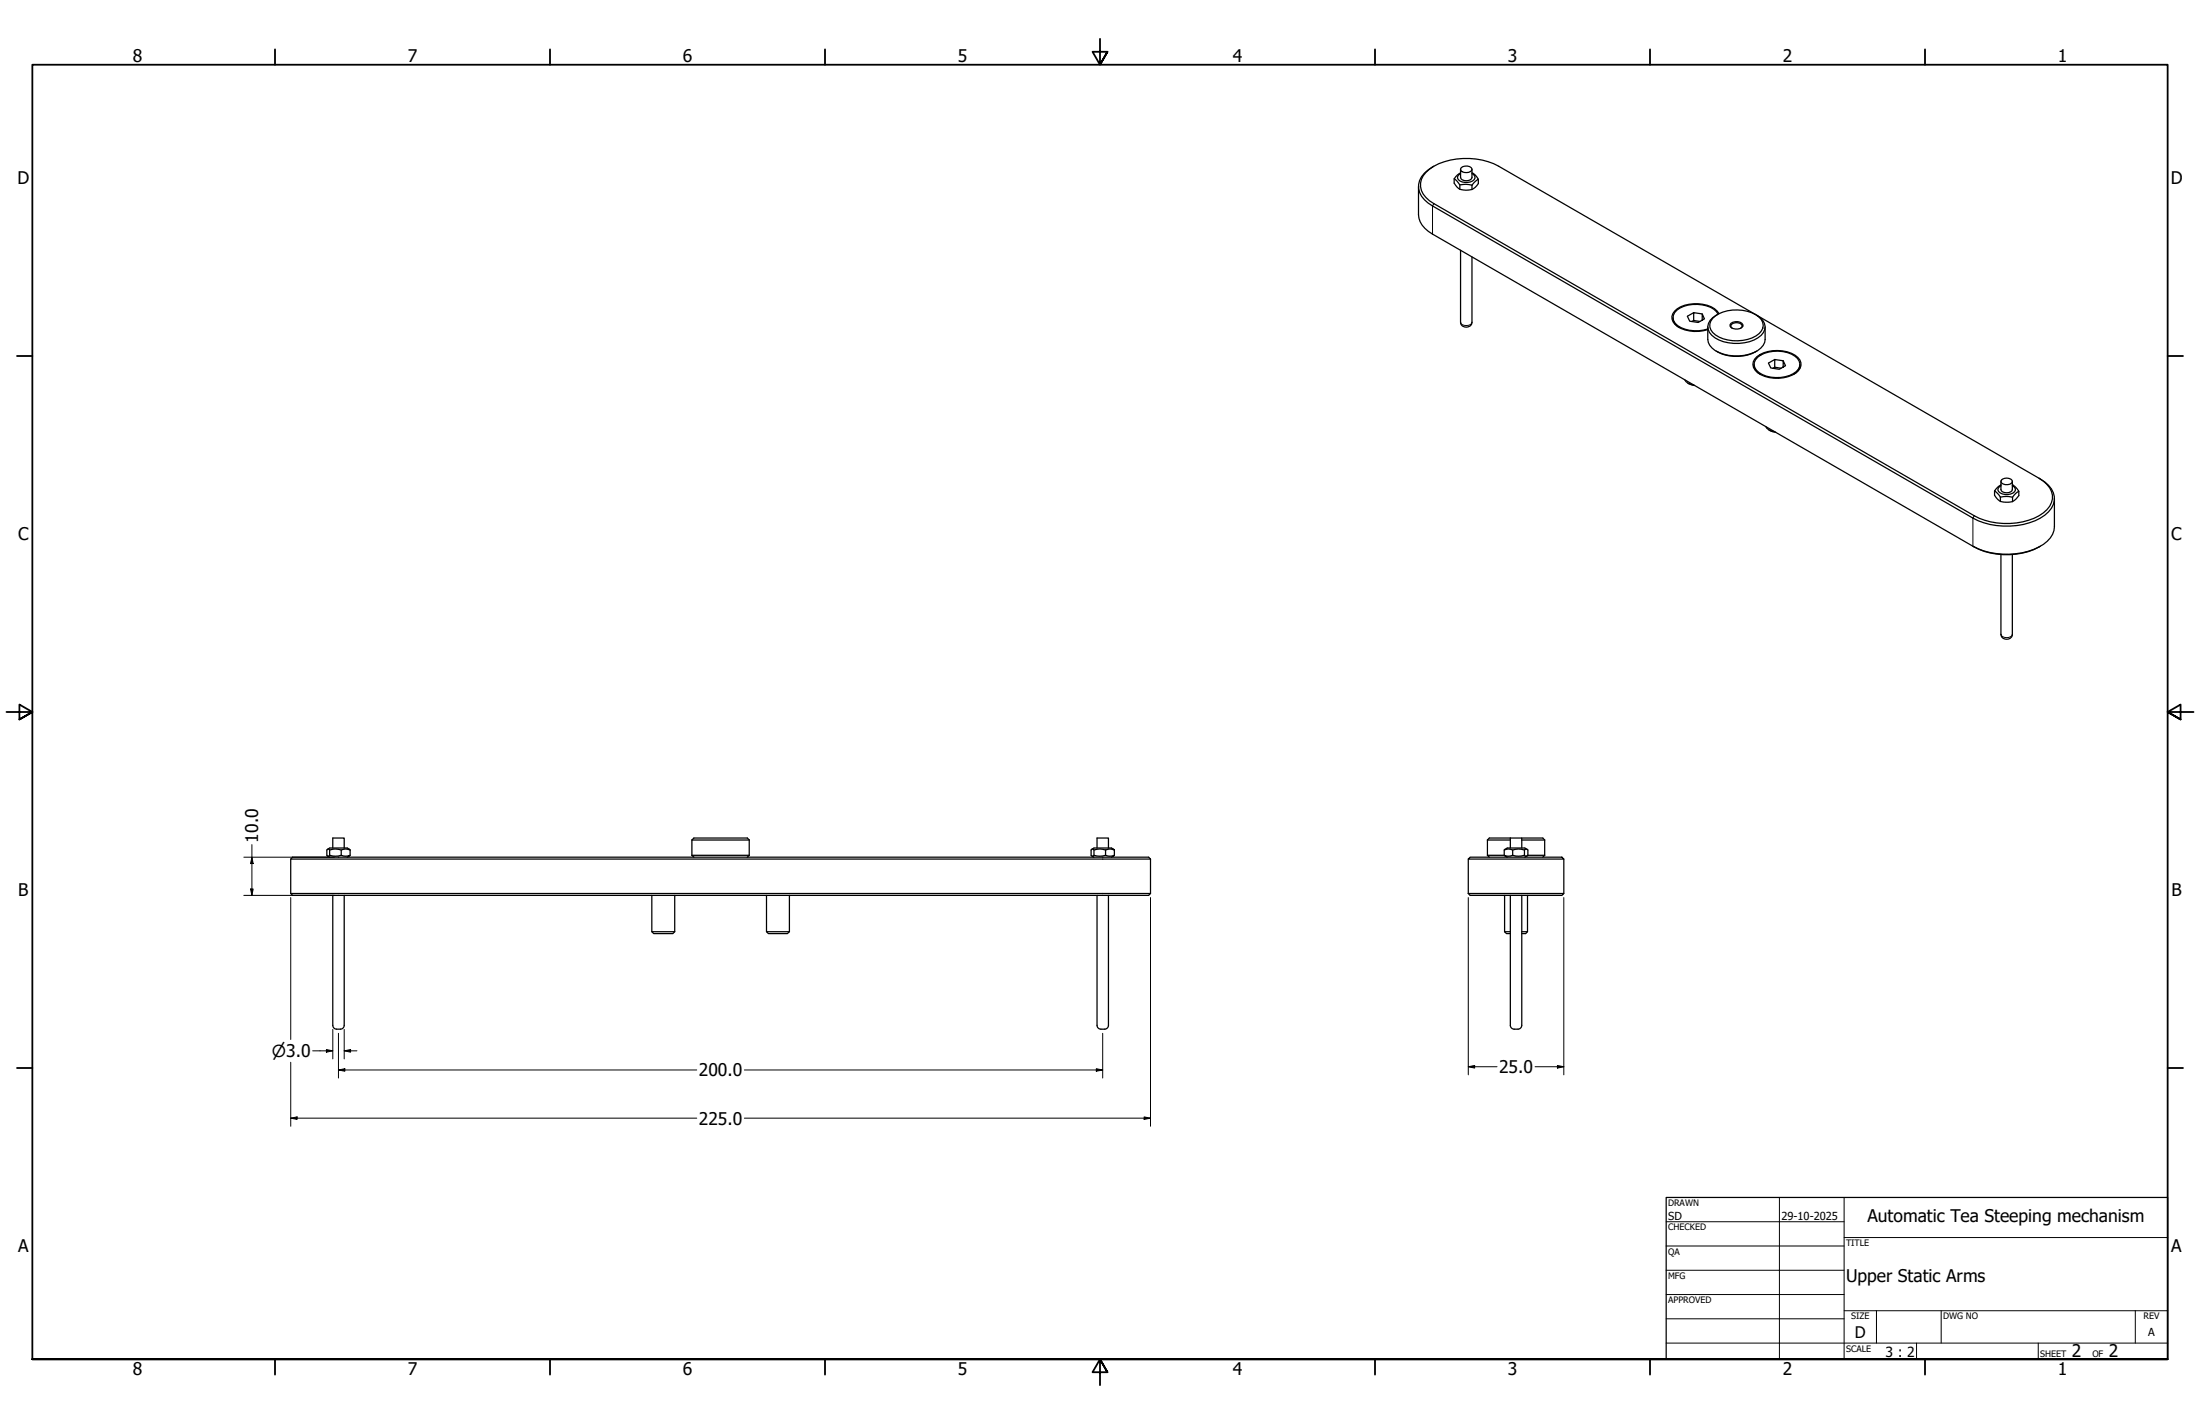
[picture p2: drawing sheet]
<svg xmlns="http://www.w3.org/2000/svg" width="864mm" height="559mm" viewBox="0 0 864 559" stroke-linecap="round" stroke-linejoin="round" font-family="sans-serif">
<!-- layer: Visible (ANSI) -->
<g fill="none" stroke="#000" stroke-width=".49">
<path d="M556.8 73.2v11a9.3 9.3 0 0 0 5.5 7.7l212.2 122.4a27.9 27.9 0 0 0 26.4 0M562.9 65.2a9.7 9.7 0 0 0-6 8.7 9.3 9.3 0 0 0 5.4 6.9l212.2 122.5a28.6 28.6 0 0 0 28.2-1.2 7.5 7.5 0 0 0 0-12.9l-2.3-1.5M570.8 70.2a4.1 4.1 0 0 0 4.6 4.4 4.9 4.9 0 0 0 4.9-2.6v-1.7M573.1 72.6v1.7M573.3 69.6a2.54 2.54 0 0 0 4.5 0M573.3 68.1l-1.1 1.1a1.9 1.9 0 0 0 1.8 2.2 4.1 4.1 0 0 0 5-1.5l-.4-1.3-.8-.5M573.3 67.8l-1.2 .9-1.3 1.5 1.1 .8 1.2 1.6a9.6 9.6 0 0 1 4.7 .1M573.3 66.4v3.2M573.6 65.8a2.9 2.9 0 0 1 4.2 .5 2.55 2.55 0 0 1-4.4 .6zM577.8 67.8l1.4 1 1.1 1.5-2.5 2.4M577.8 66.4v3.2M577.8 72.7v1.7"/>
<path d="M573.3 98.2v28.3a2.27 2.27 0 0 0 2.3 1.9 2.27 2.27 0 0 0 2.2-1.9v-25.7M656.7 124.6a4.2 4.2 0 0 0 2.5 4M664.8 122.7l-2.4 1.4 .9 1.9 3.3 .5 2.5-1.4-.9-1.9v2.5M664.8 125.8l2.5 .4M668.2 123.2l-3.4-.5v3.1l-.7 .4M670.4 128.3v4.9a7.3 7.3 0 0 0 6.2 5.8 16.3 16.3 0 0 0 14.6-2.4l1.5-2.2 .2-6.1M672.3 125a14.8 14.8 0 0 1 15.4-2.3 6.3 6.3 0 0 1 4.4 4.9 6.9 6.9 0 0 1-6 5.6 14.9 14.9 0 0 1-13.8-2.7 3.9 3.9 0 0 1 0-5.5zM673.7 137.8a16.3 16.3 0 0 0 15.9 0M674.2 123.4a5.5 5.5 0 0 0-3.7 5.9 9.4 9.4 0 0 0 8 5.2 14.1 14.1 0 0 0 13.7-4 4.8 4.8 0 0 0-2.6-6.8M674.4 123.3a9.2 9.2 0 0 0-8.1-3.8 10.6 10.6 0 0 0-8.9 3.2 4 4 0 0 0 2.5 5.9 14.8 14.8 0 0 0 10.5 .5M674.8 123.1a9.5 9.5 0 0 0-8.1-3.9 11 11 0 0 0-10 3.9 3.8 3.8 0 0 0 1.8 5 14.4 14.4 0 0 0 11.9 1.3M679.5 126.9a3.4 3.4 0 0 1 4.6 .5 2.54 2.54 0 0 1-3.8 1.5l-1.2-.9z"/>
<path d="M679.9 128.8l-.5-1a2.7 2.7 0 0 1 4.5 0l-.6 1M689.6 123.7l-101.3-58.5a27.3 27.3 0 0 0-27.1 1.2 7.2 7.2 0 0 0 0 12.4l213.8 123.6a27.3 27.3 0 0 0 27.1-1.1 7.2 7.2 0 0 0 0-12.5l-1.7-1.1M689.6 123.7l110.8 64M689.6 140a13.9 13.9 0 0 1 16.1 .2 3.8 3.8 0 0 1-.8 6.2 14.2 14.2 0 0 1-15-.2 3.7 3.7 0 0 1-.3-6.2zM661.3 149a4 4 0 0 0 3.5 2.1M662.6 150.4l2.6 .9M688.6 143a4.1 4.1 0 0 0 2.4 3.9M690 140.2a12.9 12.9 0 0 1 15.6 .4 3.7 3.7 0 0 1-1.7 6 13.2 13.2 0 0 1-14.4-1.3 3.4 3.4 0 0 1 .5-5.1zM696.7 141.1l-2.5 1.4 .9 1.9 3.3 .5 2.5-1.4-.9-1.9v2.4M696.7 144.1l2.5 .4M700 141.6l-3.3-.5v3l-.8 .4M706.5 143a3.9 3.9 0 0 1-2.4 3.9"/>
<path d="M693.1 167.4a4.1 4.1 0 0 0 3.6 2M694.4 168.7l1.5 .7 1.1 .2M783 192.7a4 4 0 0 0 3.5 4.3 5 5 0 0 0 6-2.5v-1.7M785.2 195.1v1.7M785.5 188.9v3.2a2.57 2.57 0 0 0 4.4 0v-3.2M785.5 190.6l-1.2 1.1a1.89 1.89 0 0 0 1.8 2.2 4.1 4.1 0 0 0 5-1.6l-.4-1.2-.8-.5M785.5 190.3l-1.3 .9-1.2 1.5 2.2 2.4M786.1 188a2.53 2.53 0 0 1 3.8 1.1 2.75 2.75 0 0 1-4.4-.1zM789.9 190.3l1.4 1 1.2 1.5-1.3 .8-1.2 1.5a9.6 9.6 0 0 0-4.8 0M790 195.1v1.7M806.4 195.7v11a9.6 9.6 0 0 1-6.1 8 29.5 29.5 0 0 1-25.8-.4M785.5 217.6v31.3a2.26 2.26 0 0 0 2.2 2 2.26 2.26 0 0 0 2.2-2v-31.3"/>
<path d="M114.1 337.1h337.5M128.6 333.2l.8-.4h6.9l1.1 .8M128.6 335.9l.8 .5M129.4 333.6v2M130.6 332.8v-3.9h4.5v3.9M133.9 333.6v2M137.4 333.6a4.1 4.1 0 0 0-3.5 0 6.9 6.9 0 0 0-4.5 0l-.6-.4-.5 .4v2l.5 .4 .6-.4a7.5 7.5 0 0 0 4.5 0 4.5 4.5 0 0 0 3.5 0l-1.1 .8M137.4 333.6v2M271.6 329.6l.8-.7h21l.7 .7M271.6 335.6h22.5M271.6 329.6h22.5M271.6 335.6l.8 .8"/>
<path d="M271.6 329.6v6M294.1 335.6l-.7 .8M294.1 329.6v6M428.6 333.2l.8-.4h6.9l1.1 .8a4 4 0 0 0-3.4 0M428.6 335.9l.8 .5M429.4 333.6v2M430.6 332.8v-3.9h4.5v3.9M434 333.6a6.9 6.9 0 0 0-4.6 0l-.5-.4-.6 .4v2l.6 .4 .5-.4a7.5 7.5 0 0 0 4.6 0 4.4 4.4 0 0 0 3.4 0l-1.1 .8M434 333.6v2M437.4 333.6v2M451.6 337.1l-.7-.7h-336l-.8 .7v13.5M451.6 337.1v13.5"/>
<path d="M576.4 337.1l.7-.7h36l.8 .7zM576.4 337.1v13.5M583.9 329.6h9M583.9 335.6l.7 .8M583.9 329.6v6M590.5 333.6v2h-6.6M592.9 328.9h4.5v3.9M592.9 328.9h-8.3l-.7 .7M592.9 328.9v3.9M593.8 333.6v2M597.4 328.9h8.2l.8 .7M597.4 329.6h9"/>
<path d="M598.4 333.6v2M599.4 333.3l-.8-.5h-6.9l-1.2 .8a3.7 3.7 0 0 1 3.3 0 7.1 7.1 0 0 1 4.6 0l.7-.4 .7 .4v2M599.4 335.9l-.8 .5M599.7 335.6h6.7M599.8 335.6a.81 .81 0 0 1-1.4 0 7.7 7.7 0 0 1-4.6 0 4.1 4.1 0 0 1-3.3 0l1.2 .8M606.4 335.6l-.8 .8M606.4 329.6v6M613.9 337.1v13.5M114.1 350.6h337.5M114.1 350.6l.8 .8h336l.7-.8M130.6 351.4v51l.3 .8 .8 .6 1.9 .1 1.2-.7 .3-.8v-51M255.9 351.4v14.2l.7 .8h7.5l.8-.8v-14.2"/>
<path d="M300.9 351.4v14.2l.7 .8h7.5l.8-.8v-14.2M430.6 351.4v51l.3 .8 .8 .6 1.9 .1 1.2-.7 .3-.8v-51M576.4 350.6h37.5l-.8 .8h-36zM590.6 351.4v14.2M592.9 351.4v51l.3 .8 1.2 .7M597.4 351.4v51l-.3 .8-.8 .6-1.9 .1M599.6 351.4v14.2l-.7 .8h-1.5M255.9 365.6h9M300.9 365.6h9M590.6 365.6l.8 .8h1.5M590.6 365.6h2.3M597.4 365.6h2.2"/>
</g>
<!-- layer: Visible Narrow (ANSI) -->
<path d="M562.9 79.9l-.6 .9v11.1M573.3 126.5a2.61 2.61 0 0 0 4.5 0M775 202.4l-.5 .9v11M785.5 248.9a2.57 2.57 0 0 0 4.4 0" fill="none" stroke="#000" stroke-width=".39"/>
<!-- layer: Border (ANSI) -->
<g fill="none" stroke="#000" stroke-width=".71">
<path d="M107.9 19.4v6M215.9 19.4v6M323.8 19.4v6M431.8 15.2v10.2l-2.9-5.1h5.8l-2.9 5.1 2.9-5.1M539.8 19.4v6M647.7 19.4v6M755.6 19.4v6M6.7 139.7h6M850.9 139.7h6M2.5 279.4h10.2l-5.1-2.9v5.8l5.1-2.9-5.1 2.9M861.1 279.4h-10.2l5.1-2.9v5.8l-5.1-2.9 5.1 2.9M6.7 419.1h6"/>
<path d="M850.9 419.1h6M12.7 533.4v-508h838.2v508h-838.2h838.2M107.9 533.4v6M215.9 533.4v6M323.8 533.4v6M434.7 538.5l-2.9-5.1 2.9 5.1h-5.8l2.9-5.1v10.2M539.8 533.4v6M647.7 533.4v6M755.6 533.4v6"/>
</g>
<!-- layer: Title (ANSI) -->
<g fill="none" stroke="#000" stroke-width=".39">
<path d="M654 479.4h69.9M698.5 469.9v63.5M723.9 469.9v63.5M654 488.9h69.9M654 498.5h69.9M723.9 485.6h127M654 508h69.9M654 517.5h69.9M723.9 514.3h127M736.6 514.3v12.7M762 514.3v12.7M838.2 514.3v12.7"/>
<path d="M654 527h196.9M752.3 527v6.4M800.1 527v6.4"/>
</g>
<path d="M654 469.9h196.9v63.5h-196.9z" fill="none" stroke="#000" stroke-width=".49"/>
<!-- layer: Dimension (ANSI) -->
<g fill="none" stroke="#000" stroke-width=".39">
<path d="M95.7 336.4h35.6M98.9 336.4l.5 2.5h-1zM98.9 331.4v20M95.7 351.4h35.6M98.4 348.9h1l-.5 2.5zM114.1 352.2v55.7M451.6 352.2v89.8M576.4 352.2v69.6M613.9 352.2v69.6M114.1 416.8v25.2M122.7 412.4h7.9M128.1 411.9l2.5 .5-2.5 .5z"/>
<path d="M130.6 404v11.5M132.9 419.9l2.5-.5v1zM132.9 419.9h140.6M132.9 405.5v17.6M135.1 412.4l2.5-.5v1zM135.1 412.4h5M135.1 404v11.5M292.2 419.9h140.7M430.4 419.4l2.5 .5-2.5 .5zM432.9 405.5v17.6M576.4 418.6l2.5-.5v1zM576.4 418.6h11.3"/>
<path d="M602.6 418.6h11.3M611.4 418.1l2.5 .5-2.5 .5zM114.1 438.8l2.5-.5v1zM114.1 438.8h159.4M292.2 438.8h159.4M449.1 438.3l2.5 .5-2.5 .5z"/>
</g>
<g fill="#000">
<path d="M98.9 336.4l.5 2.5h-1z" fill-rule="evenodd"/>
<path d="M98.4 348.9h1l-.5 2.5z" fill-rule="evenodd"/>
<path d="M128.1 411.9l2.5 .5-2.5 .5z" fill-rule="evenodd"/>
<path d="M132.9 419.9l2.5-.5v1z" fill-rule="evenodd"/>
<path d="M135.1 412.4l2.5-.5v1z" fill-rule="evenodd"/>
<path d="M576.4 418.6l2.5-.5v1z" fill-rule="evenodd"/>
<path d="M611.4 418.1l2.5 .5-2.5 .5z" fill-rule="evenodd"/>
<path d="M114.1 438.8l2.5-.5v1z" fill-rule="evenodd"/>
<path d="M430.4 419.4l2.5 .5-2.5 .5z" fill-rule="evenodd"/>
<path d="M449.1 438.3l2.5 .5-2.5 .5z" fill-rule="evenodd"/>
</g>
<g font-size="6.8">
<text x="52.1" y="24.4">8</text>
<text x="160.1" y="24.4">7</text>
<text x="268" y="24.4">6</text>
<text x="376" y="24.4">5</text>
<text x="483.9" y="24.4">4</text>
<text x="591.9" y="24.4">3</text>
<text x="699.8" y="24.4">2</text>
<text x="807.8" y="24.4">1</text>
<text x="6.8" y="72.4">D</text>
<text x="852.1" y="72.4">D</text>
<text x="7.1" y="212.1">C</text>
<text x="852.3" y="212.1">C</text>
<text x="101.4" y="330.7" transform="rotate(-90 101.4 330.7)">10.0</text>
<text x="7.2" y="351.8">B</text>
<text x="852.4" y="351.8">B</text>
<text x="274.3" y="422.4">200.0</text>
<text x="588.4" y="421.1">25.0</text>
<text x="274.3" y="441.3">225.0</text>
<text x="733" y="479.7">Automatic Tea Steeping mechanism</text>
<text x="7.1" y="491.5">A</text>
<text x="852.3" y="491.5">A</text>
<text x="724.7" y="502.9">Upper Static Arms</text>
<text x="813.3" y="532.6">2</text>
<text x="827.8" y="532.6">2</text>
<text x="52.1" y="539.4">8</text>
<text x="160.1" y="539.4">7</text>
<text x="268" y="539.4">6</text>
<text x="376" y="539.4">5</text>
<text x="483.9" y="539.4">4</text>
<text x="591.9" y="539.4">3</text>
<text x="699.8" y="539.4">2</text>
<text x="807.8" y="539.4">1</text>
</g>
<text font-size="6.5" x="106.7" y="414.8">⌀3.0</text>
<text font-size="6.3" x="728.1" y="524.9">D</text>
<text font-size="5.5" x="740.2" y="532.6">3 : 2</text>
<g font-size="4.3">
<text x="654.8" y="478.6">SD</text>
<text x="699.3" y="478.6">29-10-2025</text>
<text x="843.2" y="524.2">A</text>
</g>
<g font-size="3.5">
<text x="654.8" y="473.2">DRAWN</text>
<text x="654.8" y="482.8">CHECKED</text>
<text x="724.7" y="488.9">TITLE</text>
<text x="654.8" y="492.3">QA</text>
<text x="654.8" y="501.8">MFG</text>
<text x="654.8" y="511.4">APPROVED</text>
<text x="726.7" y="517.7">SIZE</text>
<text x="762.8" y="517.7">DWG NO</text>
<text x="841.4" y="517.7">REV</text>
<text x="724.7" y="530.4">SCALE</text>
<text x="800.9" y="532.6">SHEET</text>
<text x="821.3" y="532.6">OF</text>
</g>
</svg>
